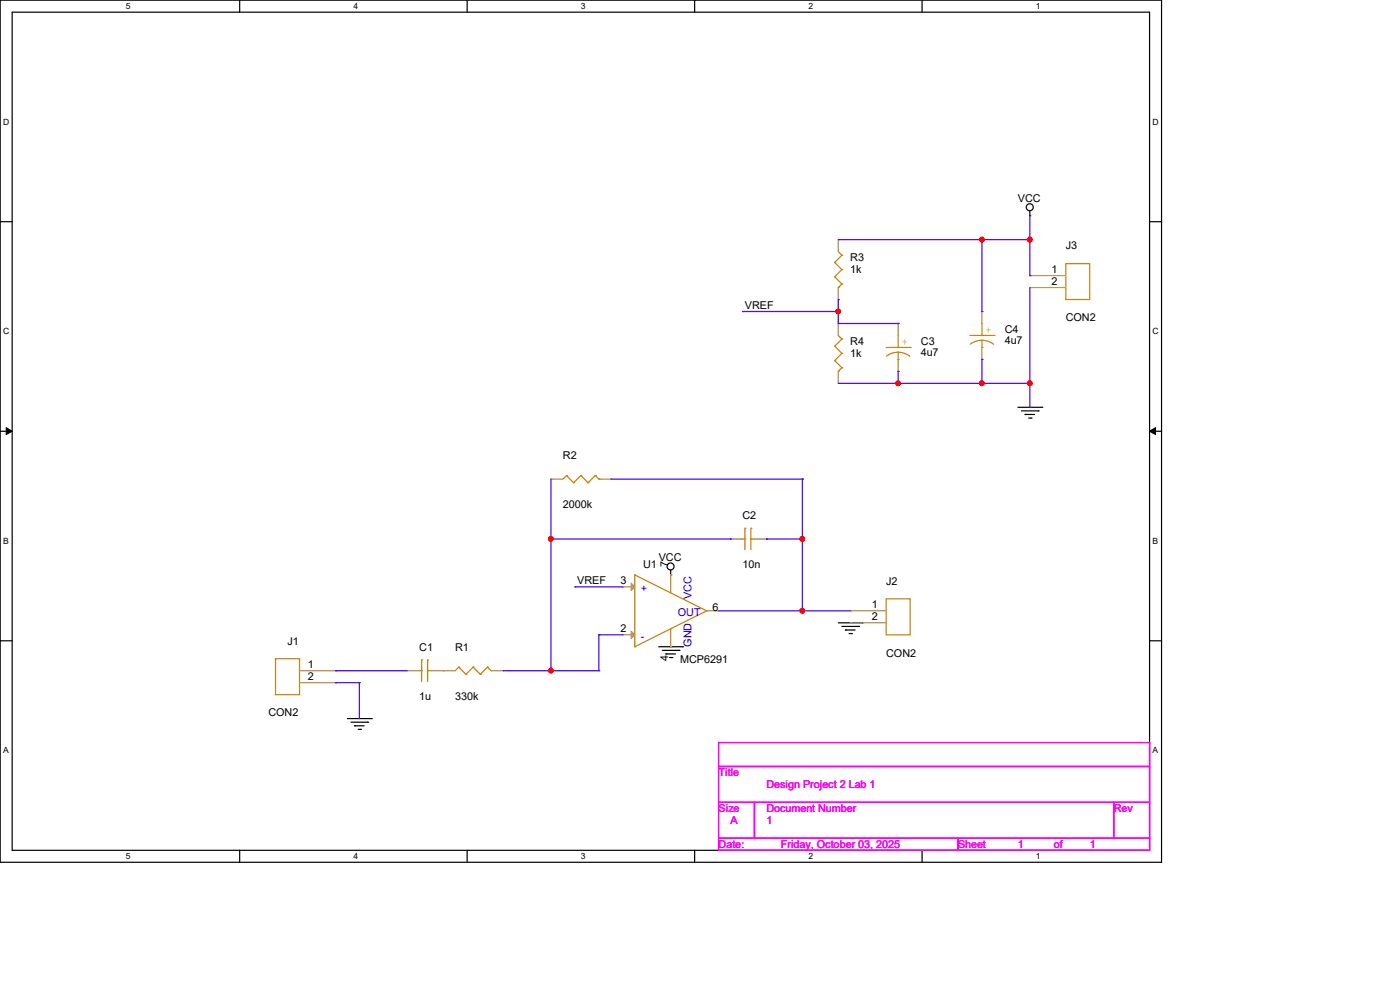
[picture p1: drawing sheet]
<svg xmlns="http://www.w3.org/2000/svg" width="297mm" height="210mm" viewBox="0 0 297 210" stroke-linecap="round" stroke-linejoin="round" font-family="sans-serif">
<path d="M0 0h246.4v182.9h-246.4zM2.6 2.6h241.3v177.8h-241.3z" fill="none" stroke="#000" stroke-width=".25"/>
<g fill="#fff">
<path d="M26.7 .3h1v2h-1z"/>
<path d="M26.7 180.6h1v2h-1z"/>
</g>
<path d="M50.8 0v2.6M50.8 180.4v2.5" fill="none" stroke="#000" stroke-width=".25"/>
<g fill="#fff">
<path d="M75 .3h.9v2h-.9z"/>
<path d="M75 180.6h.9v2h-.9z"/>
</g>
<path d="M99.1 0v2.6M99.1 180.4v2.5" fill="none" stroke="#000" stroke-width=".25"/>
<g fill="#fff">
<path d="M123.2 .3h1v2h-1z"/>
<path d="M123.2 180.6h1v2h-1z"/>
</g>
<path d="M147.4 0v2.6M147.4 180.4v2.5" fill="none" stroke="#000" stroke-width=".25"/>
<g fill="#fff">
<path d="M171.5 .3h1v2h-1z"/>
<path d="M171.5 180.6h1v2h-1z"/>
</g>
<path d="M195.6 0v2.6M195.6 180.4v2.5" fill="none" stroke="#000" stroke-width=".25"/>
<g fill="#fff">
<path d="M219.8 .3h.9v2h-.9z"/>
<path d="M219.8 180.6h.9v2h-.9z"/>
<path d="M.7 24.8h1.2v2h-1.2z"/>
<path d="M244.5 24.8h1.3v2h-1.3z"/>
<path d="M.7 69.3h1.2v1.9h-1.2z"/>
<path d="M244.5 69.3h1.3v1.9h-1.3z"/>
</g>
<path d="M0 47h2.6M243.9 47h2.5" fill="none" stroke="#000" stroke-width=".25"/>
<g fill="#fff">
<path d="M.7 113.7h1.2v2h-1.2z"/>
<path d="M244.5 113.7h1.2v2h-1.2z"/>
</g>
<path d="M0 91.5h2.6M243.9 91.5h2.5" fill="none" stroke="#000" stroke-width=".25"/>
<path d="M1.3 90.7l1.3 .8-1.3 .7zM243.9 91.5l1.3-.8v1.5z" fill="#000" stroke="#000" stroke-width=".21"/>
<g fill="#fff">
<path d="M.7 158.2h1.2v1.9h-1.2z"/>
<path d="M244.5 158.2h1.2v1.9h-1.2z"/>
</g>
<g fill="none" stroke="#000" stroke-width=".25">
<path d="M218.5 45.8h.1M218.5 44.7v1.1M215.9 86.4h5.1M216.7 87.2h3.6M217.5 87.9h.1M217.5 87.9h2M218.2 88.7h.5M218.7 88.7h.1M220.3 87.2h.1M221 86.4h.1M0 135.9h2.6M139.7 137.2h5.1"/>
<path d="M140.5 138h3.6M141.3 138.7h.1M141.3 138.7h2M142 139.5h.5M142.3 122h.1M142.3 120.9v1.1M142.5 139.5h.1M144.1 138h.1M144.8 137.2h.1M177.8 132.1h5.1M178.6 132.9h3.6M179.4 133.6h.1"/>
<path d="M179.4 133.6h2M180.1 134.4h.5M180.6 134.4h.1M182.2 132.9h.1M182.9 132.1h.1M243.9 135.9h2.5M73.7 152.4h5.1M74.5 153.2h3.5M75.2 154h.1M75.2 154h2.1M76 154.7h.5M76.5 154.7h.1"/>
<path d="M78 153.2h.1M78.8 152.4h.1"/>
<circle cx="218.5" cy="44" r=".74"/>
<circle cx="142.3" cy="120.2" r=".74"/>
</g>
<path d="M152.4 157.5h91.5v5.1h-91.5zM152.4 162.6h91.5v7.6h-91.5zM152.4 170.2h7.7v7.6h-7.7zM152.4 177.8h50.8v2.6h-50.8zM160.1 170.2h76.2v7.6h-76.2zM203.2 177.8h40.7v2.6h-40.7zM236.3 170.2h7.6v7.6h-7.6z" fill="none" stroke="#f0f" stroke-width=".25"/>
<g fill="none" stroke="#cc8006" stroke-width=".25">
<path d="M177.1 55.7h.1M177.1 58.7h.1M177.1 55.7l1.5 1.5M177.1 58.7l1.5 1.5M177.8 53.4l.8 .7M178.6 54.1h.1M178.6 57.2h.1M178.6 54.1l-1.5 1.6M178.6 57.2l-1.5 1.5M226.1 55.9h5.1v7.6h-5.1zM177.1 73.4h.1M177.1 76.5h.1"/>
<path d="M177.1 73.4l1.5 1.6M177.1 76.5l1.5 1.5M177.8 78.8h.1M177.8 61h.1M177.8 71.2l.8 .7M178.6 71.9h.1M178.6 75h.1M178.6 78h.1M178.6 60.2h.1M178.6 71.9l-1.5 1.5M178.6 75l-1.5 1.5M178.6 78l-.8 .8"/>
<path d="M178.6 60.2l-.8 .8M188 73.7h5.1M190.5 76.2h.1M190.5 73.7h.1M190.5 74.7l1.6 .3 .9 .6M190.5 74.7l-1 .2-1.4 .7M190.5 71.2v2.5M190.5 74.7v1.5M193.1 73.7h.1M205.8 71.2h5.1M208.3 73.7h.1M208.3 71.2h.1"/>
<path d="M208.3 72.2l1.6 .3 .9 .5M208.3 72.2l-1 .1-1.5 .7M208.3 68.6v2.6M208.3 72.2v1.5M210.9 71.2h.1M120.2 100.9h.1M120.2 100.9l-.8 .7M120.2 100.9l1.5 1.5M121.7 102.4h.1M123.2 100.9h.1M123.2 100.9l-1.5 1.5M123.2 100.9l1.6 1.5"/>
<path d="M124.8 102.4h.1M126.3 100.9h.1M126.3 100.9l-1.5 1.5M126.3 100.9l.7 .7M127 101.6h.1M157.5 114.3h.5M158 114.3h.1M158 112.1h.1M158 112.1v4.5M159.3 112.1h.1M159.3 114.3h.1M159.3 114.3h.8"/>
<path d="M159.3 112.1v4.5M58.5 139.7h5v7.7h-5zM89.5 140h.1M89.5 140v4.6M90.7 140h.1M90.7 140v4.6M134.7 137.2h.1M134.7 122h.1M134.7 122l15.2 7.6M134.7 122v15.2M142.3 122h.1M142.3 133.4h.1"/>
<path d="M142.3 122v3.8M142.3 133.4v3.8M149.9 129.6h.1M149.9 129.6l-15.2 7.6M188 127h5.1v7.7h-5.1zM88.9 142.3h.6M89.5 142.3h.1M90.7 142.3h.1M90.7 142.3h.8M97.3 141.5h.1M97.3 141.5l-.7 .8M97.3 141.5l1.5 1.5"/>
<path d="M98.8 143h.1M100.4 141.5h.1M100.4 141.5l-1.6 1.5M100.4 141.5l1.5 1.5M101.9 143h.1M103.4 141.5h.1M103.4 141.5l-1.5 1.5M103.4 141.5l.8 .8M104.2 142.3h.1"/>
</g>
<g fill="none" stroke="#a84" stroke-width=".25">
<path d="M177.8 50.8h.1M177.8 50.8v2.6M218.5 58.5h.1M218.5 58.5h7.6M177.8 68.6h.1M177.8 63.5h.1M177.8 61v2.5M177.8 68.6v2.6M177.8 78.8v2.5M190.5 68.6h.1M190.5 78.8h.1M190.5 68.6v2.6"/>
<path d="M190.5 76.2v2.6M208.3 66.1h.1M208.3 76.2h.1M208.3 66.1v2.5M208.3 73.7v2.5M218.5 61h.1M218.5 61h7.6M177.8 81.3h.1M116.9 101.6h.1M116.9 101.6h2.5M127 101.6h2.6M129.6 101.6h.1"/>
<path d="M155 114.3h.1M155 114.3h2.5M160.1 114.3h2.5M162.6 114.3h.1M132.1 124.5h.1M132.1 134.7h.1M132.1 124.5h2.6M132.1 134.7h2.6M142.3 122h.1M142.3 137.2h.1M149.9 129.6h2.5M152.4 129.6h.1"/>
<path d="M180.4 129.6h.1M180.4 132.1h.1M180.4 129.6h7.6M180.4 132.1h7.6M63.5 142.3h7.7M63.5 144.8h7.7M71.2 142.3h.1M71.2 144.8h.1M86.4 142.3h.1M86.4 142.3h2.5M91.5 142.3h5.1M94 142.3h.1"/>
<path d="M104.2 142.3h2.5M106.7 142.3h.1"/>
</g>
<g fill="#a84" stroke="#a84" stroke-width=".25">
<path d="M133.9 123.7l.8 .8-.8 .8z"/>
<path d="M133.9 133.9l.8 .8-.8 .7z"/>
</g>
<g fill="none" stroke="#4200ff" stroke-width=".25">
<path d="M177.8 50.8h40.7M208.3 50.8h.1M208.3 50.8v15.3M218.5 50.8h.1M218.5 58.5h.1M218.5 45.8v12.7M157.5 66.1h.1M157.5 66.1h20.3M177.8 63.5h.1M177.8 68.6h.1M177.8 63.5v5.1M177.8 68.6h12.7"/>
<path d="M190.5 68.6h.1M190.5 78.8h.1M190.5 78.8v2.5M208.3 66.1h.1M208.3 76.2h.1M208.3 76.2v5.1M218.5 61v25.4M177.8 81.3h40.7M190.5 81.3h.1M208.3 81.3h.1M218.5 86.4h.1M218.5 81.3h.1"/>
<path d="M116.9 114.3h.1M116.9 101.6v40.7M116.9 114.3h38.1M129.6 101.6h40.6M155 114.3h.1M162.6 114.3h.1M162.6 114.3h7.6M170.2 101.6h.1M170.2 101.6v28M122 124.5h.1M122 124.5h10.1M127 134.7h.1"/>
<path d="M127 134.7h5.1M127 134.7v7.6M152.4 129.6h28M170.2 129.6h.1M71.2 144.8h.1M71.2 142.3h.1M71.2 144.8h5M71.2 142.3h15.2M76.2 144.8h.1M76.2 144.8v7.6M106.7 142.3h20.3M116.9 142.3h.1"/>
<path d="M127 142.3h.1"/>
</g>
<g fill="#f00" stroke="#f00" stroke-width=".25">
<circle cx="116.9" cy="114.3" r=".49"/>
<circle cx="170.2" cy="114.3" r=".49"/>
<circle cx="170.2" cy="129.6" r=".49"/>
<circle cx="116.9" cy="142.3" r=".49"/>
<circle cx="177.8" cy="66.1" r=".49"/>
<circle cx="190.5" cy="81.3" r=".49"/>
<circle cx="208.3" cy="50.8" r=".49"/>
<circle cx="208.3" cy="81.3" r=".49"/>
<circle cx="218.5" cy="50.8" r=".49"/>
<circle cx="218.5" cy="81.3" r=".49"/>
</g>
<g font-size="2.3">
<text x="215.9" y="42.8">VCC</text>
<text x="226.1" y="52.9">J3</text>
<text x="180.4" y="55.5">R3</text>
<text x="180.4" y="58">1k</text>
<text x="223.1" y="57.9">1</text>
<text x="158" y="65.6">VREF</text>
<text x="223.1" y="60.5">2</text>
<text x="213.2" y="70.7">C4</text>
<text x="226.1" y="68.2">CON2</text>
<text x="180.4" y="73.2">R4</text>
<text x="180.4" y="75.8">1k</text>
<text x="195.4" y="73.2">C3</text>
<text x="195.4" y="75.5">4u7</text>
<text x="213.2" y="73">4u7</text>
<text x="119.4" y="97.4">R2</text>
<text x="119.4" y="107.8">2000k</text>
<text x="157.5" y="110.1">C2</text>
<text x="139.7" y="119">VCC</text>
<text x="122.5" y="124">VREF</text>
<text x="131.6" y="124">3</text>
<text x="136.4" y="120.5">U1</text>
<text x="141.7" y="120.2" transform="rotate(-90 141.7 120.2)">7</text>
<text x="157.5" y="120.5">10n</text>
<text x="188" y="124">J2</text>
<text x="151.2" y="129.6">6</text>
<text x="185" y="129">1</text>
<text x="185" y="131.6">2</text>
<text x="61" y="136.7">J1</text>
<text x="131.6" y="134.1">2</text>
<text x="65.3" y="141.7">1</text>
<text x="88.9" y="138">C1</text>
<text x="96.6" y="138">R1</text>
<text x="141.7" y="140.3" transform="rotate(-90 141.7 140.3)">4</text>
<text x="144.3" y="140.5">MCP6291</text>
<text x="188" y="139.3">CON2</text>
<text x="65.3" y="144.3">2</text>
<text x="88.9" y="148.4">1u</text>
<text x="96.6" y="148.4">330k</text>
<text x="56.9" y="152">CON2</text>
</g>
<g font-size="2.3" fill="#cc8006">
<text x="209.1" y="70.7">+</text>
<text x="191.3" y="73.3">+</text>
</g>
<g font-size="2.3" fill="#00c">
<text x="135.9" y="125.6">+</text>
<text x="143.8" y="130.6">OUT</text>
<text x="146.7" y="127" transform="rotate(-90 146.7 127)">VCC</text>
<text x="135.9" y="135.7">-</text>
<text x="146.7" y="137.2" transform="rotate(-90 146.7 137.2)">GND</text>
</g>
<g font-size="2.3" fill="#f0f">
<text x="152.4" y="164.7">Title</text>
<text x="162.6" y="167.2">Design Project 2 Lab 1</text>
<text x="152.4" y="172.3">Size</text>
<text x="162.6" y="172.3">Document Number</text>
<text x="236.3" y="172.3">Rev</text>
<text x="152.4" y="179.9">Date:</text>
<text x="155" y="174.8">A</text>
<text x="162.6" y="174.8">1</text>
<text x="165.7" y="179.9">Friday, October 03, 2025</text>
<text x="203.2" y="179.9">Sheet</text>
<text x="215.9" y="179.9">1</text>
<text x="223.6" y="179.9">of</text>
<text x="231.2" y="179.9">1</text>
</g>
<g font-size="1.8">
<text x="26.7" y="1.9">5</text>
<text x="75" y="1.9">4</text>
<text x="123.2" y="1.9">3</text>
<text x="171.5" y="1.9">2</text>
<text x="219.8" y="1.9">1</text>
<text x=".7" y="26.4">D</text>
<text x="244.5" y="26.4">D</text>
<text x=".7" y="70.9">C</text>
<text x="244.5" y="70.9">C</text>
<text x=".7" y="115.3">B</text>
<text x="244.5" y="115.3">B</text>
<text x=".7" y="159.8">A</text>
<text x="244.5" y="159.8">A</text>
<text x="26.7" y="182.2">5</text>
<text x="75" y="182.2">4</text>
<text x="123.2" y="182.2">3</text>
<text x="171.5" y="182.2">2</text>
<text x="219.8" y="182.2">1</text>
</g>
</svg>
